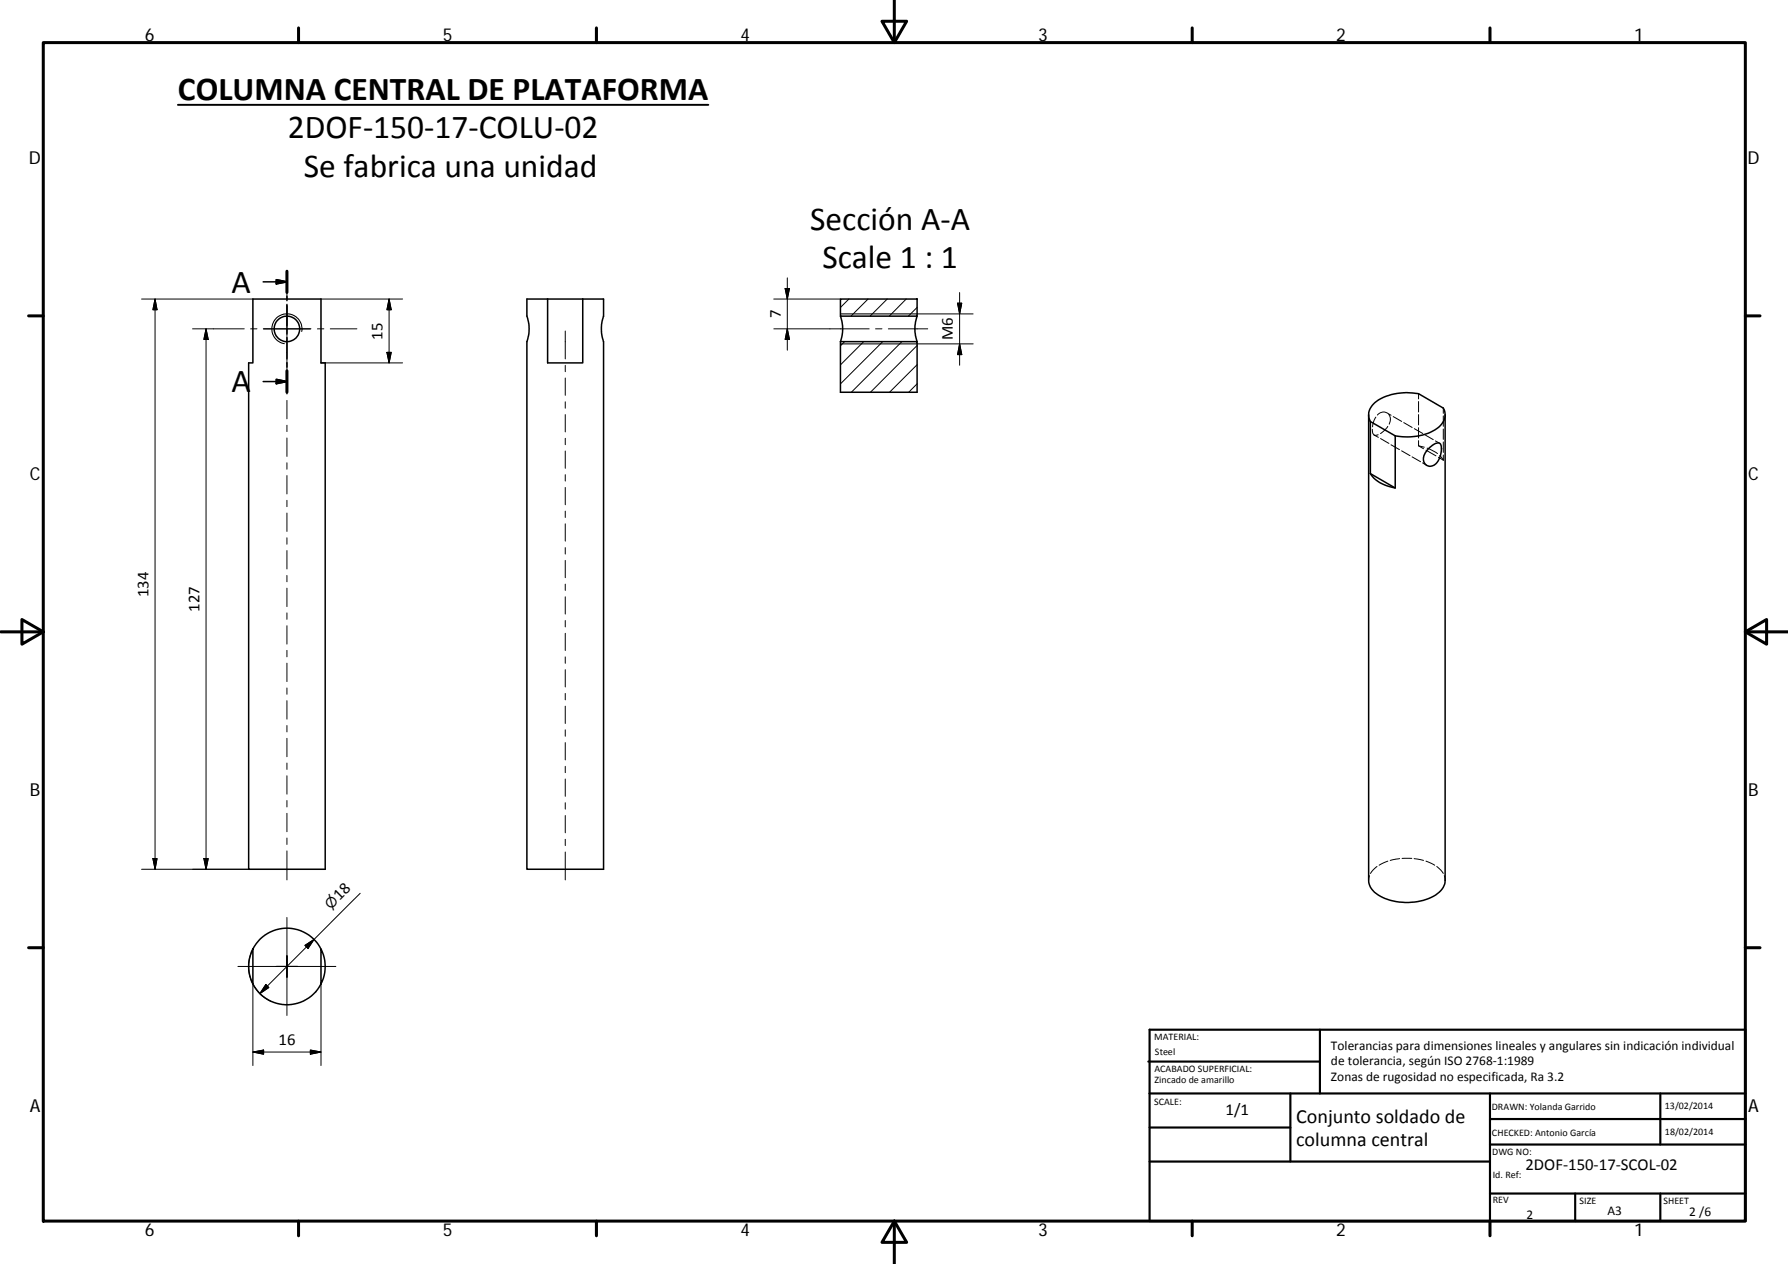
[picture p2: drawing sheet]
<svg xmlns="http://www.w3.org/2000/svg" width="420mm" height="297mm" viewBox="0 0 420 297" stroke-linecap="round" stroke-linejoin="round" font-family="sans-serif">
<g fill="none" stroke="#000" stroke-width=".36">
<path d="M59.4 70.3h16v15h1v119h-18v-119h1zM61.8 66.2h5.6M64.9 65.7l2.5 .5-2.5 .5zM67.4 63.7v5M67.4 69.6v1.1M67.4 71.5v5.1M67.4 77.4v1.1M67.4 79.4v4.9M128.7 70.3h-4.9l.1 4.1a9 9 0 0 1-.1 5.9v124h18v-124.1a9.1 9.1 0 0 1 0-5.9v-4h-4.9M128.7 70.3h8.2M136.9 70.3v15h-8.2v-15M197.5 70.3h18v4h-18z"/>
<path d="M197.5 74.3l.1 .1a9.2 9.2 0 0 1-.1 5.9M215.5 74.3v.1a9 9 0 0 0 0 5.9M64.9 89.2l2.5 .5-2.5 .5zM67.4 89.7h-5.6M67.4 85.2v1.1M67.4 87.2v5M197.5 80.3h18v11.9h-18zM321.6 97.5v109.4a5.1 5.1 0 0 0 3.9 4.3 13.4 13.4 0 0 0 12.7-1.5l.9-1.2 .4-.8 .1-.8v-109.4M322 99.1a3.6 3.6 0 0 1 1.5-4.8 13.4 13.4 0 0 1 9.8-1.8l5.9 3.4a3.6 3.6 0 0 1-1.5 4.8 13.3 13.3 0 0 1-9.8 1.7M322 99.1l5.9 3.3M322 99.1v12.2M322 111.3l5.9 3.4"/>
<path d="M327.9 102.4v12.3a8.1 8.1 0 0 1-5.9-3.4M335.6 105.5l1.4-1.1a1.04 1.04 0 0 1 1.3-.2 1.04 1.04 0 0 1 .4 1.2 4.3 4.3 0 0 1-2.2 4.1 1.76 1.76 0 0 1-1.9-.8 1.76 1.76 0 0 1 .2-2.1zM59.4 223v8.2a9 9 0 0 1 0-8.2zM59.4 223a9 9 0 0 1 16 0M75.4 223a9 9 0 0 1 0 8.2zM75.4 231.2a9 9 0 0 1-16 0"/>
<circle cx="67.4" cy="77.3" r="2.99"/>
</g>
<path d="M70.9 77.9a3.5 3.5 0 0 0-2.9-4.1 3.5 3.5 0 0 0-4.1 2.9 3.5 3.5 0 0 0 2.9 4.1M197.5 73.8h18M197.5 80.8h18" fill="none" stroke="#000" stroke-width=".25"/>
<g fill="none" stroke="#000" stroke-width=".23">
<path d="M33.3 70.3h26.1M36.4 70.3l.5 2.5h-1zM36.4 70.3v134M45.2 77.3h12.2M48.4 77.3v127M48.4 77.3l.5 2.5h-1zM58.9 77.3h1.5M61.9 77.3h11.2M67.4 64.5v2.8M67.4 68.8v1.5M67.4 71.8v17.8M74.6 77.3h1.5"/>
<path d="M75.4 70.3h19.2M77.6 77.3h6.3M91.4 70.3v15M91.4 70.3l.5 2.5h-1zM132.8 77.8v6.5M181.8 77.3h22.4M181.8 70.3h15.7M184.5 67.8h1l-.5 2.5zM185 65.3v17M185 77.3l.5 2.5h-1zM199.5 70.3l-2 2M204 70.3l-4 4"/>
<path d="M205.7 77.3h1.6M208.5 70.3l-4 4M208.8 77.3h9.2M212.9 70.3l-3.9 4M215.5 72.2l-2 2.1M215.5 73.8h13.2M225 71.2h1l-.5 2.6zM225.5 68.7v17.1M67.4 91.1v1.5M67.4 94.1v4.3M67.4 99.9v1.5M75.4 85.3h19.2"/>
<path d="M90.9 82.8h1l-.5 2.5zM132.8 85.9v1.5M132.8 88.8v4.1M132.8 94.4v1.5M132.8 97.4v4.1M198.5 80.3l-1 1M203 80.3l-5.5 5.4M207.4 80.3l-9.9 9.9M211.9 80.3l-11.8 11.9M215.5 85.7l-6.5 6.5M215.5 90.2l-2 2M215.5 81.2l-11 11"/>
<path d="M215.5 80.8h13.2M225.5 80.8l.5 2.5h-1zM323.3 98l-.5 1-.3 1.3M325.8 97a1.76 1.76 0 0 0-2.1 .5M325.9 97l1 .6M326.3 97.4a2.03 2.03 0 0 1 .1 2.3M327.4 97.9l2 1.1M329.9 99.3l1.9 1.2M333.3 92.5v1.2M333.3 94.4v2.4M333.3 97.4v2.5M339.2 95.9v1.2"/>
<path d="M339.2 97.7v2.5M67.4 102.9v4.4M67.4 108.8v1.5M67.4 111.8v4.3M67.4 117.6v1.5M132.8 103v1.5M132.8 106v4M132.8 111.5v1.6M132.8 114.6v4M322.5 100.9v.1a.95 .95 0 0 0 .2 1 .95 .95 0 0 0 .9 .2h.2M322.9 102.2l1 .6M324.4 103.1l2 1.1"/>
<path d="M326.1 100.2l-.6 .7-1.1 1M326.9 104.5l2 1.2M329.4 105.9l1.9 1.2M331.8 107.4l2 1.1M332.3 100.7l2 1.2M333.3 104.8l1.2 .7M333.3 103.5v1.3l1.4 .3M333.3 100.5v2.4M334.3 108.8l1 .6M334.8 102.2l2 1.1M335.1 105.8l2.3 1.3M335.4 105.3l2.4 1.3"/>
<path d="M337.3 103.6l1 .6M338 107.5l1.2 .6M338.3 107.1l.9 1M339.2 100.8v2.5M339.2 103.9v2.4M339.2 106.9v1.2M67.4 120.6v4.3M67.4 126.4v1.5M67.4 129.4v4.3M67.4 135.2v1.5M67.4 138.2v4.3M132.8 120.1v1.5"/>
<path d="M132.8 123.1v4.1M132.8 128.7v1.5M132.8 131.7v4.1M132.8 137.3v1.4M67.4 144v1.5M67.4 147v4.4M67.4 152.8v1.5M67.4 155.9v4.3M132.8 140.3v4M132.8 145.8v1.5M132.8 148.8v4.1M132.8 154.4v1.5"/>
<path d="M132.8 157.4v4M67.4 161.7v1.5M67.4 164.7v4.3M67.4 170.5v1.5M67.4 173.5v4.3M67.4 179.3v1.5M132.8 163v1.5M132.8 165.9v4.1M132.8 171.5v1.5M132.8 174.5v4.1M67.4 182.3v4.3M67.4 188.1v1.5"/>
<path d="M67.4 191.1v4.4M67.4 196.9v1.6M67.4 200v6.8M132.8 180.1v1.5M132.8 183.1v4M132.8 188.6v1.5M132.8 191.6v4.1M132.8 197.2v1.5M33.3 204.3h25.1M35.9 201.8h1l-.5 2.5zM47.9 201.8h1l-.5 2.5zM67.4 215.6v23"/>
<path d="M84.6 209.9l-23.5 23.6M132.8 200.2v6.6M321.8 205.8l-.2 1.1M323.6 203.6l-1.6 1.7M326.1 202.4l-2 .9M328.9 201.8l-2.2 .4M329.5 201.7h2.3M332.3 201.8l2.2 .4M335.1 202.4l2 .9M337.6 203.6l1.5 1.7M339.4 205.8l.2 1.1M55.9 227.1h23"/>
<path d="M58.4 227.2a8.9 8.9 0 0 0 5.3 8.1M59.4 223l-.7 2-.3 2M59.4 231.2v19.2M62.5 231.4l.7 .7-2.1 1.4zM71.7 222.2l2.1-1.4-1.4 2.1zM75.4 231.2v19.2M59.4 247.2l2.5-.4v.9zM59.4 247.2h16M72.9 246.8l2.5 .4-2.5 .5z"/>
</g>
<g fill="none" stroke="#000" stroke-width=".71">
<path d="M10.2 10h399.9v277h-399.9zM70.2 6.6v3.4M140.2 6.6v3.4M207.3 5h5.8l-2.9 5zM210.2 0v10M280.2 6.6v3.4M350.1 6.6v3.4M6.7 74.2h3.5M67.4 63.7v5M410.1 74.2h3.5M67.4 87.1v5.1M.2 148.5h10"/>
<path d="M5.2 145.6l5 2.9-5 2.9zM410.1 148.5l5-2.9v5.8zM410.1 148.5h10M6.7 222.7h3.5M410.1 222.7h3.5M70.2 287v3.4M140.2 287v3.4M210.2 287l2.9 5h-5.8zM210.2 287v10M280.2 287v3.4M350.1 287v3.4"/>
</g>
<g fill="none" stroke="#000" stroke-width=".51">
<path d="M269.8 249.5h40.4M270.1 242h140v45h-140zM270.1 257h140M303.2 257v16M310.2 242v15M350.1 257v30M390.2 257v12M270.1 265h33.1M270.1 273h80M350.1 269h60M350.1 263h60M350.1 280.5h60"/>
<path d="M370.2 280.5v6.5M390.2 280.5v6.5"/>
</g>
<path d="M64.9 65.7l2.5 .5-2.5 .5zM64.9 89.2l2.5 .5-2.5 .5z" fill="#000" stroke="#000" stroke-width=".36"/>
<g fill="#000" stroke="#000" stroke-width=".23">
<path d="M36.4 70.3l.5 2.5h-1zM48.4 77.3l.5 2.5h-1zM91.4 70.3l.5 2.5h-1zM184.5 67.8h1l-.5 2.5zM185 77.3l.5 2.5h-1zM225 71.2h1l-.5 2.6zM90.9 82.8h1l-.5 2.5zM225.5 80.8l.5 2.5h-1zM35.9 201.8h1l-.5 2.5zM47.9 201.8h1l-.5 2.5zM62.5 231.4l.7 .7-2.1 1.4zM71.7 222.2l2.1-1.4-1.4 2.1z"/>
<path d="M59.4 247.2l2.5-.4v.9zM72.9 246.8l2.5 .4-2.5 .5z"/>
</g>
<path d="M41.8 24.6h124.6" fill="none" stroke="#000" stroke-width=".46"/>
<g font-size="7.9">
<text x="41.8" y="23.5">COLUMNA CENTRAL DE PLATAFORMA</text>
<text x="67.6" y="32.5">2DOF‐150‐17‐COLU‐02</text>
<text x="71.4" y="41.5">Se fabrica una unidad</text>
<text x="190.4" y="54">Sección A‐A</text>
<text x="193.3" y="63">Scale 1 : 1</text>
<text x="54.4" y="68.7">A</text>
<text x="54.4" y="92.2">A</text>
</g>
<g font-size="4.7">
<text x="304.6" y="263.9">Conjunto soldado de</text>
<text x="304.6" y="269.3">columna central</text>
</g>
<g font-size="4.2">
<text x="34" y="9.6">6</text>
<text x="104" y="9.6">5</text>
<text x="174" y="9.6">4</text>
<text x="244" y="9.6">3</text>
<text x="314" y="9.6">2</text>
<text x="384" y="9.6">1</text>
<text x="6.8" y="38.7">D</text>
<text x="410.6" y="38.7">D</text>
<text x="7" y="112.9">C</text>
<text x="410.8" y="112.9">C</text>
<text x="7" y="187.1">B</text>
<text x="410.8" y="187.1">B</text>
<text x="7" y="261.3">A</text>
<text x="410.8" y="261.3">A</text>
<text x="34" y="290.4">6</text>
<text x="104" y="290.4">5</text>
<text x="174" y="290.4">4</text>
<text x="244" y="290.4">3</text>
<text x="314" y="290.4">2</text>
<text x="384" y="290.4">1</text>
</g>
<g font-size="3.9">
<text x="183.5" y="74.8" transform="rotate(-90 183.5 74.8)">7</text>
<text x="89.9" y="79.8" transform="rotate(-90 89.9 79.8)">15</text>
<text x="223.9" y="80" transform="rotate(-90 223.9 80)">M6</text>
<text x="34.9" y="140.3" transform="rotate(-90 34.9 140.3)">134</text>
<text x="46.9" y="143.8" transform="rotate(-90 46.9 143.8)">127</text>
<text x="79.8" y="211.8" transform="rotate(-45 79.8 211.8)">18</text>
<text x="65.4" y="245.7">16</text>
<text x="288" y="262.1">1/1</text>
<text x="358.5" y="274.9">2DOF‐150‐17‐SCOL‐02</text>
</g>
<text font-size="3.3" x="77.8" y="213.7" transform="rotate(-45 77.8 213.7)">⌀</text>
<g font-size="3.1">
<text x="312.8" y="246.8">Tolerancias para dimensiones lineales y angulares sin indicación individual</text>
<text x="312.8" y="250.4">de tolerancia, según ISO 2768‐1:1989</text>
<text x="312.8" y="254">Zonas de rugosidad no especificada, Ra 3.2</text>
<text x="358.7" y="286.4">2</text>
<text x="377.7" y="285.6">A3</text>
<text x="397" y="285.8">2 /6</text>
</g>
<g font-size="2.4">
<text x="271.2" y="244.4">MATERIAL:</text>
<text x="271.3" y="251.9">ACABADO SUPERFICIAL:</text>
<text x="271.4" y="247.9">Steel</text>
<text x="271.3" y="254.6">Zincado de amarillo</text>
<text x="271.2" y="259.7">SCALE:</text>
<text x="350.6" y="260.9">DRAWN: Yolanda Garrido</text>
<text x="391.2" y="260.6">13/02/2014</text>
<text x="350.6" y="267">CHECKED: Antonio García</text>
<text x="391.2" y="266.6">18/02/2014</text>
<text x="350.6" y="271.4">DWG NO:</text>
<text x="350.8" y="276.8">Id. Ref:</text>
<text x="350.8" y="282.8">REV</text>
<text x="371.2" y="282.9">SIZE</text>
<text x="390.9" y="282.9">SHEET</text>
</g>
</svg>
